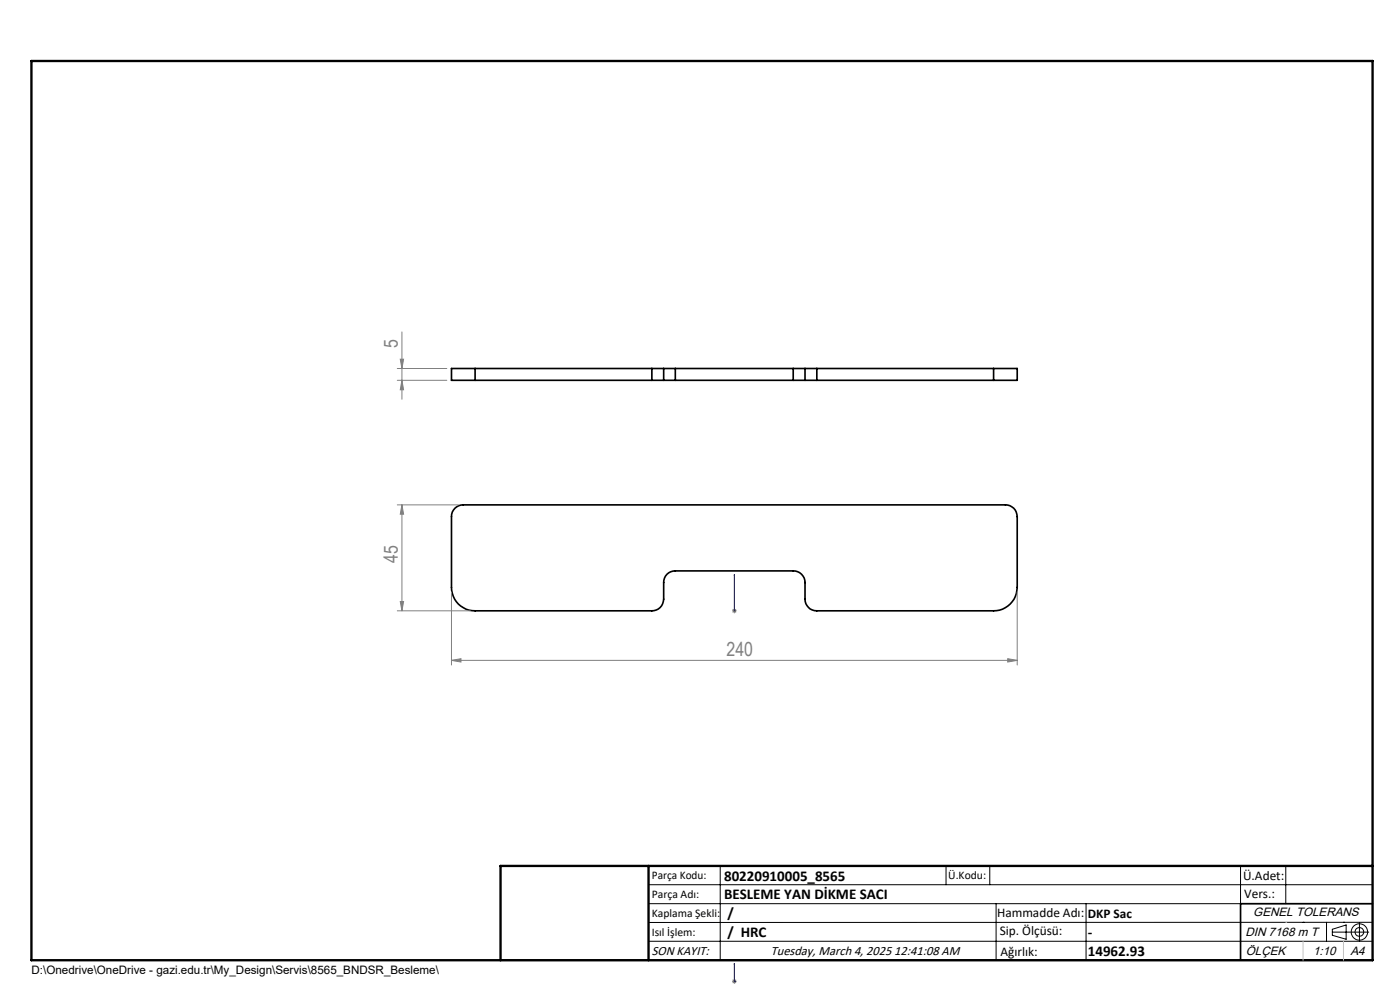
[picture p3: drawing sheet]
<svg xmlns="http://www.w3.org/2000/svg" width="297mm" height="210mm" viewBox="0 0 297 210" stroke-linecap="round" stroke-linejoin="round" font-family="sans-serif">
<g fill="none" stroke="#000" stroke-width=".35">
<path d="M100.8 78.2h-5v2.5h5M100.8 78.2v2.5M100.8 78.2h37.5M138.3 78.2h2.5M138.3 78.2v2.5M140.8 78.2h2.5M140.8 78.2v2.5M143.3 78.2h25M143.3 78.2v2.5M168.3 78.2h2.5M168.3 78.2v2.5M170.8 78.2h2.5"/>
<path d="M170.8 78.2v2.5M173.3 78.2h37.5M173.3 78.2v2.5M210.8 78.2h5v2.5h-5M210.8 78.2v2.5M100.8 80.7h37.5M138.3 80.7h2.5M140.8 80.7h2.5M143.3 80.7h25M168.3 80.7h2.5M170.8 80.7h2.5M173.3 80.7h37.5"/>
<path d="M96.5 107.8a2.47 2.47 0 0 1 1.8-.7h115a2.47 2.47 0 0 1 2.5 2.5v15a5 5 0 0 1-5 5h-37.5a2.47 2.47 0 0 1-2.5-2.5v-3.5a2.47 2.47 0 0 0-2.5-2.5h-25a2.41 2.41 0 0 0-2.5 2.5v3.5a2.47 2.47 0 0 1-2.5 2.5h-37.5a4.9 4.9 0 0 1-5-5v-15a2.33 2.33 0 0 1 .7-1.8zM291.2 191.7h-28v12M106.2 203.7h185"/>
</g>
<g fill="none" stroke="#000" stroke-width=".21">
<path d="M137.6 187.7h153.6M137.6 191.7h153.6M137.6 199.7h153.6M152.8 183.7v20M200.7 183.7v4M210 183.7v4M211.3 191.7v12M230.4 191.7v12M263.2 183.7v20M272.8 183.7v8M276.4 195.6h.1M281.4 195.6v4.1"/>
<path d="M282.6 197.7h7.8M282.6 197.1l3-.9v3l-3-.8zM285 195.6h.1M288.4 195.8v3.8M291.2 195.6l-153.6 .1"/>
<circle cx="288.4" cy="197.7" r="1.74"/>
<circle cx="288.4" cy="197.7" r=".93"/>
</g>
<path d="M155.8 129.5v.2zM155.8 121.9v.4v-.4M155.8 129.6h.1M155.8 121.9v7.7M155.8 204.3v.4v-.4M155.8 208.1v.2zM155.8 208.2h.1M155.8 204.3v3.9" fill="none" stroke="#00f" stroke-width=".21"/>
<g fill="none" stroke="#808080" stroke-width=".21">
<path d="M84.3 78.2h10.5M84.9 76.2h.7l-.3 2zM85.3 70.4v14.3M84.3 80.7h10.5M85.3 80.7l.3 2h-.7zM84.3 107.1h13M85.3 107.1l.3 2h-.7zM85.3 107.1v22.5M84.3 129.6h15.5M84.9 127.6h.7l-.3 2zM95.8 125.6v15.5M155.3 129.6h1"/>
<path d="M155.4 129.2l.7 .7M155.8 129.1v1M156.1 129.2l-.7 .7M213.8 139.7l2 .4-2 .3zM215.8 125.6v15.5M95.8 140.1l2-.4v.7zM95.8 140.1h120M155.3 208.2h1M155.4 207.8l.7 .7M155.8 207.7v1M156.1 207.8l-.7 .7"/>
</g>
<path d="M6.7 12.9h284.5v190.8h-284.5zM137.6 183.7v20M291.2 183.7h-185v20" fill="none" stroke="#000" stroke-width=".5"/>
<path d="M272.8 195.6h.1M276.4 199.7v4M285 199.7v4" fill="none" stroke="#c0c0c0" stroke-width=".21"/>
<g fill="#00f">
<path d="M155.8 129.5v.2zM155.8 121.9v.4z"/>
<path d="M155.8 204.3v.4zM155.8 208.1v.2z"/>
</g>
<g fill="#808080">
<path d="M95.8 140.1l2-.4v.7zM213.8 139.7l2 .4-2 .3z"/>
<path d="M85.3 107.1l.3 2h-.7zM84.9 127.6h.7l-.3 2zM84.9 76.2h.7l-.3 2zM85.3 80.7l.3 2h-.7z"/>
</g>
<g font-size="4.1" fill="#808080">
<text x="84.4" y="73.9" transform="rotate(-90 84.4 73.9)">5</text>
<text x="84.4" y="119.5" transform="rotate(-90 84.4 119.5)">45</text>
<text x="154.1" y="139.1">240</text>
</g>
<g font-size="3.2">
<text x="153.6" y="190.8">BESLEME YAN DİKME SACI</text>
<text x="153.6" y="186.8">80220910005_8565</text>
<text x="154.3" y="194.8">/</text>
<text x="154.3" y="198.8">/ HRC</text>
<text x="230.8" y="198.7">-</text>
<text x="230.8" y="202.8">14962.93</text>
</g>
<g font-size="2.8">
<text x="263.7" y="186.7">Ü.Adet:</text>
<text x="263.9" y="190.5">Vers.:</text>
<text x="211.5" y="194.5">Hammadde Adı:</text>
<text x="230.8" y="194.7">DKP Sac</text>
<text x="138.3" y="202.6">SON KAYIT:</text>
<text x="163.5" y="202.6">Tuesday, March 4, 2025 12:41:08 AM</text>
<text x="212.1" y="198.4">Sip. Ölçüsü:</text>
<text x="212.2" y="202.7">Ağırlık:</text>
</g>
<g font-size="2.6">
<text x="265.9" y="194.4">GENEL TOLERANS</text>
<text x="264.2" y="198.5">DIN 7168 m T</text>
<text x="264.3" y="202.6">ÖLÇEK</text>
<text x="278.5" y="202.6">1:10</text>
<text x="286.5" y="202.6">A4</text>
</g>
<g font-size="2.5">
<text x="138.3" y="186.4">Parça Kodu:</text>
<text x="138.3" y="190.5">Parça Adı:</text>
<text x="201.2" y="186.5">Ü.Kodu:</text>
<text x="138.3" y="194.5">Kaplama Şekli:</text>
<text x="138.3" y="198.6">Isıl İşlem:</text>
<text x="6.7" y="206.7">D:\Onedrive\OneDrive - gazi.edu.tr\My_Design\Servis\8565_BNDSR_Besleme\</text>
</g>
</svg>
